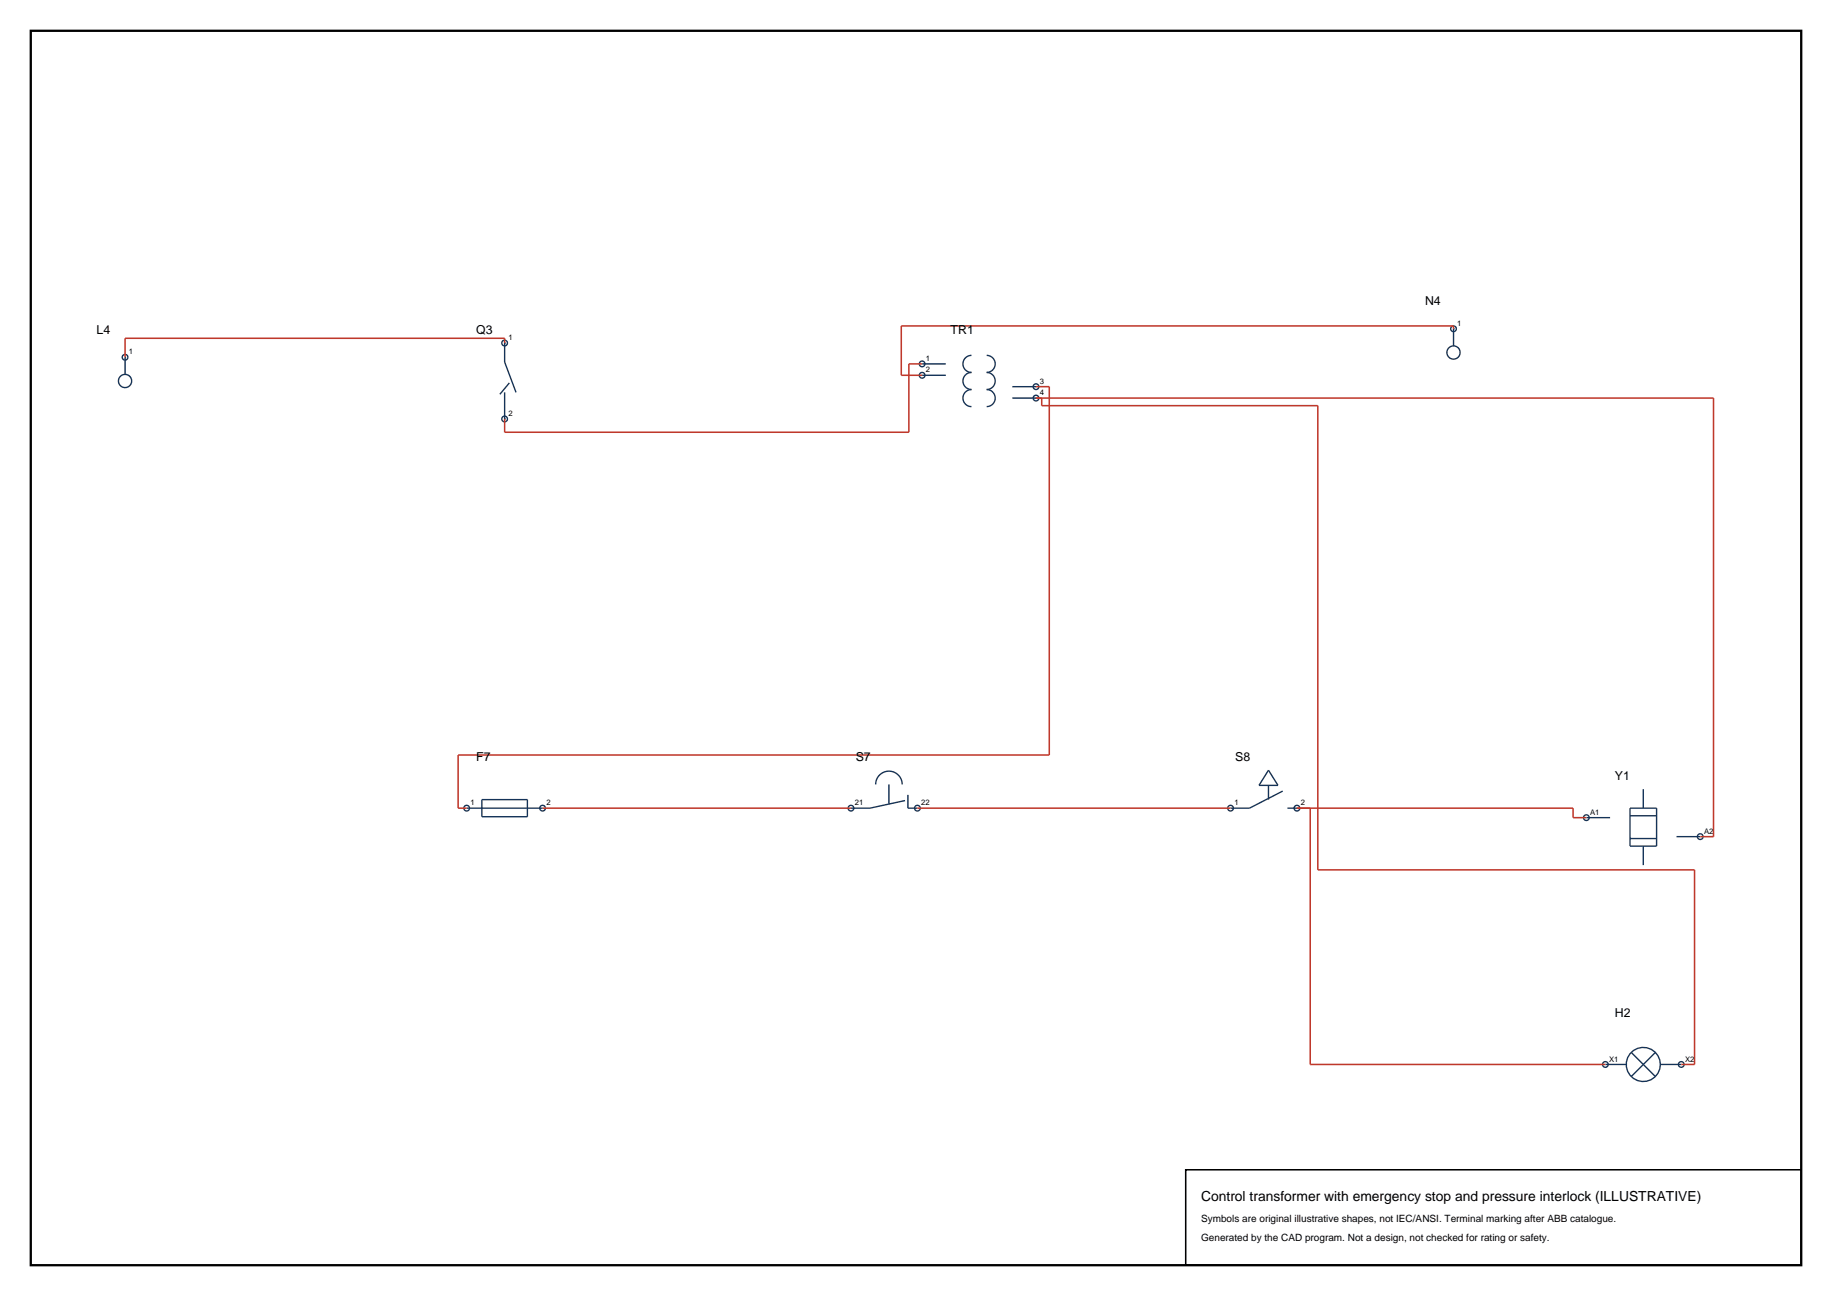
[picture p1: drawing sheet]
<svg xmlns="http://www.w3.org/2000/svg" width="420mm" height="297mm" viewBox="0 0 420 297" stroke-linecap="round" stroke-linejoin="round" font-family="sans-serif">
<path d="M7.1 7.1h405.8v282.8h-405.8z" fill="none" stroke="#000" stroke-width=".53"/>
<g fill="none" stroke="#143359" stroke-width=".32">
<path d="M115.7 78.6v4.4l2.6 6.9M333.2 75.3v4M28.7 81.9v3.9M115.7 89.9v6.1M116.8 87.7l-2.2 2.7M211.4 83.4h5.4M211.4 86h5.4M222.7 81.4a1.96 1.96 0 0 0-1.9 2 1.96 1.96 0 0 0 1.9 2 1.96 1.96 0 0 0-1.9 1.9 1.96 1.96 0 0 0 1.9 2 1.96 1.96 0 0 0-1.9 1.9 1.96 1.96 0 0 0 1.9 2M226.2 81.4a1.96 1.96 0 0 1 2 2 1.96 1.96 0 0 1-2 2 1.96 1.96 0 0 1 2 1.9 1.96 1.96 0 0 1-2 2 1.96 1.96 0 0 1 2 1.9 1.96 1.96 0 0 1-2 2M232.1 88.6h5.4M232.1 91.2h5.4M200.7 179.8a3 3 0 0 1 3.1-3.1 3 3 0 0 1 3 3.1"/>
<path d="M203.8 179.8v4.5M290.8 180v3.2M290.8 176.5l2.2 3.5h-4.4zM107 185.2h17.4M110.5 183.2h10.4v4h-10.4zM207.5 183.5l-8.1 1.7h-4.3M208.1 182.2v3h2.2M294.1 181.3l-7.6 3.9h-4.4M295.2 185.2h2.1M363.7 187.4h5.4M373.7 185.2h6.1v8.7h-6.1zM373.7 186.9h6.1"/>
<path d="M373.7 192.2h6.1M376.7 180.9v4.3M376.7 193.9v4.4M384.4 191.7h5.4M368 243.9h4.8M374 241.2l5.5 5.5M379.5 241.2l-5.5 5.5M380.7 243.9h4.7"/>
<circle cx="115.7" cy="78.6" r=".65"/>
<circle cx="333.2" cy="75.3" r=".65"/>
<circle cx="28.7" cy="87.3" r="1.52"/>
<circle cx="28.7" cy="81.9" r=".65"/>
<circle cx="115.7" cy="96" r=".65"/>
<circle cx="211.4" cy="86" r=".65"/>
<circle cx="211.4" cy="83.4" r=".65"/>
<circle cx="237.5" cy="88.6" r=".65"/>
<circle cx="237.5" cy="91.2" r=".65"/>
<circle cx="333.2" cy="80.8" r="1.52"/>
<circle cx="107" cy="185.2" r=".65"/>
<circle cx="124.4" cy="185.2" r=".65"/>
<circle cx="195.1" cy="185.2" r=".65"/>
<circle cx="210.3" cy="185.2" r=".65"/>
<circle cx="282.1" cy="185.2" r=".65"/>
<circle cx="297.3" cy="185.2" r=".65"/>
<circle cx="363.7" cy="187.4" r=".65"/>
<circle cx="389.8" cy="191.7" r=".65"/>
<circle cx="368" cy="243.9" r=".65"/>
<circle cx="376.7" cy="243.9" r="3.9"/>
<circle cx="385.4" cy="243.9" r=".65"/>
</g>
<path d="M115.7 78.6v-1.1h-87v4.4M333.2 75.3v-.6h-126.6v11.3h4.8M211.4 83.4h-3v15.7h-92.7v-3.1M237.5 88.6h3.1v84.4h-135.6v12.2h2M237.5 91.2h155.3v100.5h-3M238.8 91.2v1.8h63.3v106.3h86.4v44.6h-3.1M124.4 185.2h70.7M210.3 185.2h71.8M297.3 185.2h63.3v2.2h3.1M300.4 185.2v58.7h67.6" fill="none" stroke="#bf382b" stroke-width=".35"/>
<path d="M271.8 268.1h141.1v21.8h-141.1z" fill="none" stroke="#000" stroke-width=".35"/>
<text font-size="3.2" x="275.4" y="275.1">Control transformer with emergency stop and pressure interlock (ILLUSTRATIVE)</text>
<g font-size="2.8">
<text x="326.7" y="69.9">N4</text>
<text x="22.1" y="76.4">L4</text>
<text x="109.2" y="76.4">Q3</text>
<text x="217.9" y="76.4">TR1</text>
<text x="109.2" y="174.3">F7</text>
<text x="196.2" y="174.3">S7</text>
<text x="283.2" y="174.3">S8</text>
<text x="370.2" y="178.7">Y1</text>
<text x="370.2" y="233.1">H2</text>
</g>
<g font-size="2.3">
<text x="275.4" y="280.1">Symbols are original illustrative shapes, not IEC/ANSI. Terminal marking after ABB catalogue.</text>
<text x="275.4" y="284.3">Generated by the CAD program. Not a design, not checked for rating or safety.</text>
</g>
<g font-size="1.8">
<text x="116.6" y="78">1</text>
<text x="334.1" y="74.7">1</text>
<text x="29.5" y="81.2">1</text>
<text x="212.3" y="82.7">1</text>
<text x="212.3" y="85.4">2</text>
<text x="238.4" y="88">3</text>
<text x="116.6" y="95.4">2</text>
<text x="238.4" y="90.6">4</text>
<text x="107.9" y="184.6">1</text>
<text x="125.3" y="184.6">2</text>
<text x="196" y="184.6">21</text>
<text x="211.2" y="184.6">22</text>
<text x="283" y="184.6">1</text>
<text x="298.2" y="184.6">2</text>
<text x="364.6" y="186.7">A1</text>
<text x="390.7" y="191.1">A2</text>
<text x="368.9" y="243.3">X1</text>
<text x="386.3" y="243.3">X2</text>
</g>
</svg>
